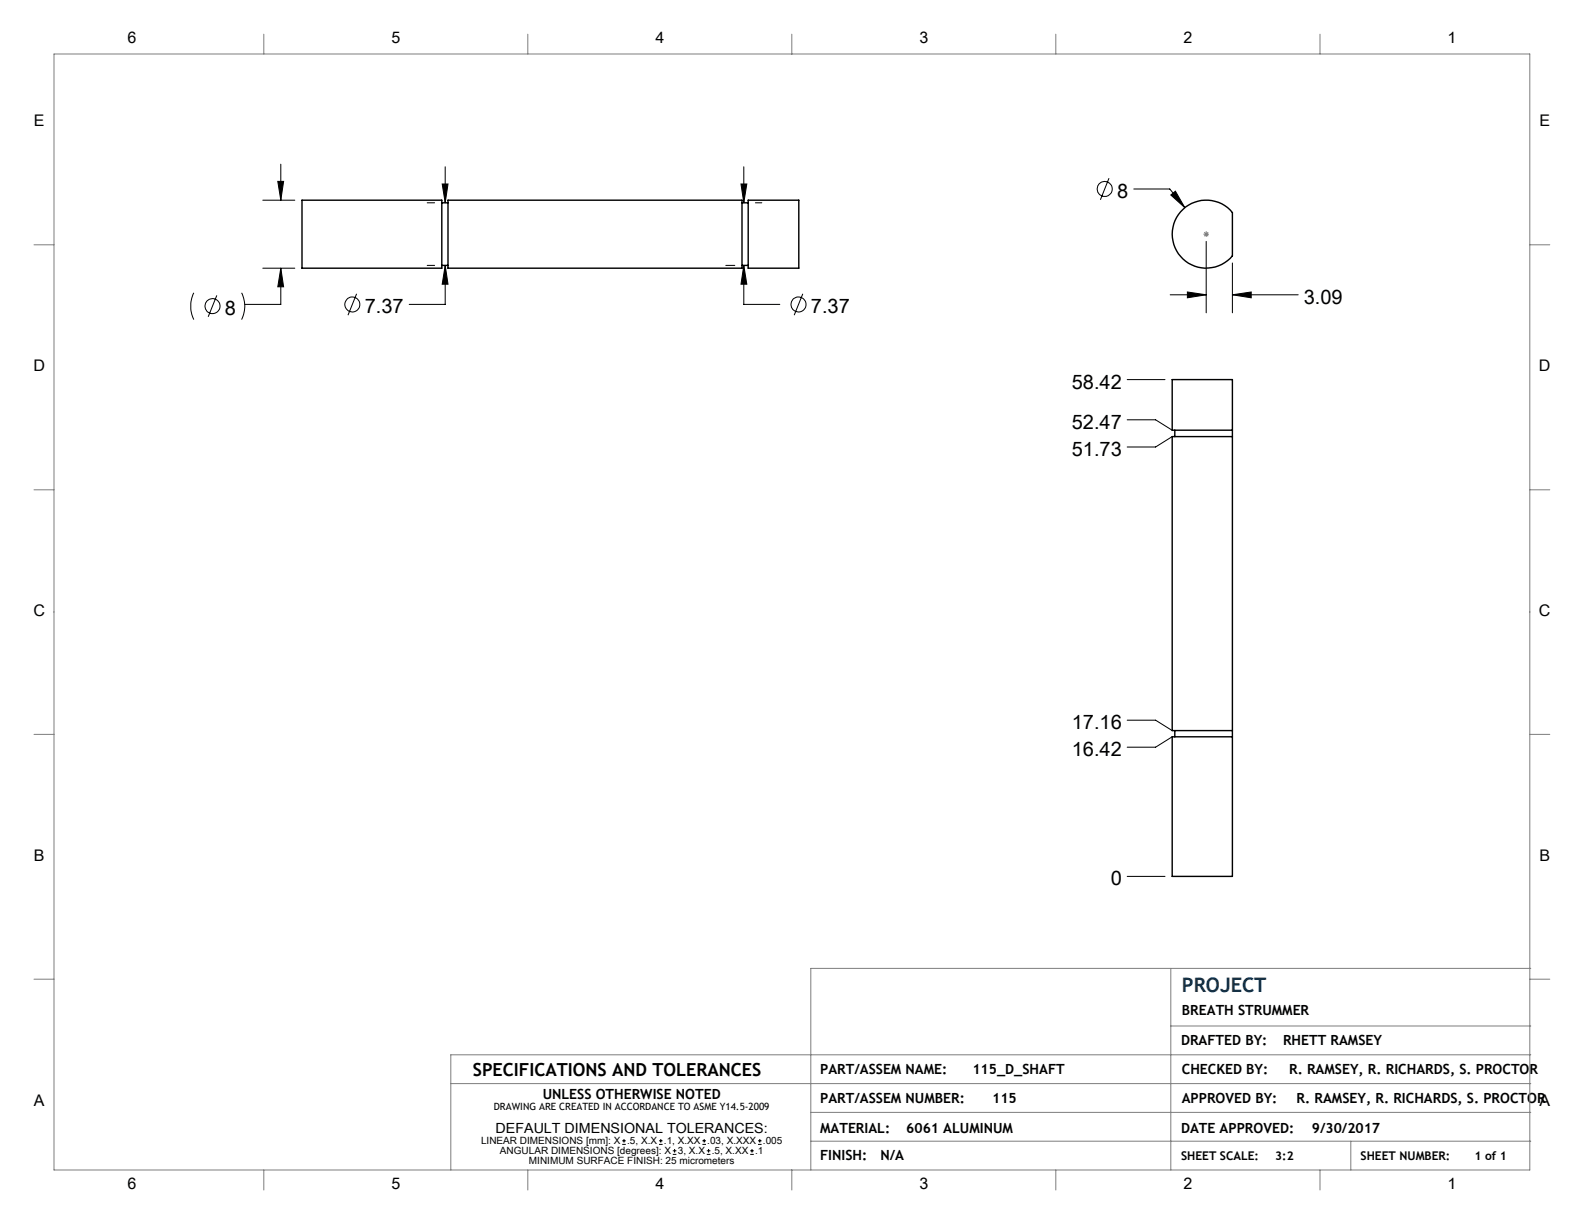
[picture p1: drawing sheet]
<svg xmlns="http://www.w3.org/2000/svg" width="279mm" height="216mm" viewBox="0 0 279 216" stroke-linecap="round" stroke-linejoin="round" font-family="sans-serif">
<g fill="none" stroke="#000" stroke-width=".18">
<path d="M46.4 35.3h5.6M49 32h1l-.5 3.3zM49.5 29v6.3M75.4 35.8h1.3M78 32.5h1l-.5 3.3zM78.5 29.4v6.4M130.7 32.5h1l-.5 3.3zM131.2 29.4v6.4M133.2 35.8h1.2M195.6 31.4l-1.5 3.8M200 33.3h6.3l2.7 3.3M206.5 34.4l.8-.7 1.7 2.9z"/>
<path d="M34.2 51.6a5.5 5.5 0 0 0 0 4.8M38.2 52.1l-1.5 3.8M42.6 51.6a5.2 5.2 0 0 1 0 4.8M46.4 47.3h5.6M49.5 47.3l.5 3.3h-1zM49.5 47.3v6.4h-6.3M62.9 51.8l-1.5 3.8M75.4 46.8h1.3M78.5 46.8l.5 3.3h-1zM78.5 46.8v6.9h-6.3M128 46.8h1.6M131.2 46.8l.5 3.3h-1z"/>
<path d="M131.2 46.8v6.9h6.3M141.6 51.8l-1.5 3.8M206.4 52h6.4M209.4 51.5l3.4 .5-3.4 .5zM212.8 42.6v12.6M217.4 52l3.3-.5v1zM217.4 46.4v8.8M217.4 52h11.6M198.8 74h5l3 1.9M198.8 67h6.7M206.8 77l-3 1.8h-5M198.8 127h5l3 1.9"/>
<path d="M206.8 130l-3 1.8h-5M198.8 154.6h6.7M109.7 201.9h.7M109.7 201.2h.7M110.1 200.9v.6M116.2 201.9h.7M116.2 201.2h.7M116.6 200.9v.6M118.7 203.6h.6M118.7 203h.6M119 202.7v.6M123.9 201.9h.6"/>
<path d="M123.9 201.2h.6M124.2 200.9v.6M124.7 203.6h.6M124.7 203h.6M125 202.7v.6M132.3 203.6h.7M132.3 203h.7M132.6 202.7v.6M133.7 201.9h.6M133.7 201.2h.6M134 200.9v.6"/>
<circle cx="194.9" cy="33.3" r="1.32"/>
<circle cx="37.5" cy="54" r="1.32"/>
<circle cx="62.1" cy="53.7" r="1.32"/>
<circle cx="140.8" cy="53.7" r="1.32"/>
</g>
<g fill="none" stroke="#808080" stroke-width=".18">
<path d="M9.5 9.5h260.3v196.9h-260.3zM46.5 6v3.5M93.1 6v3.5M139.7 6v3.6M186.2 6v3.5M232.8 6v3.5M6 43.2h3.5M212.3 41.3h1M212.4 41l.7 .7M212.8 40.8v1M213.1 41l-.7 .7M269.8 43.2h3.6"/>
<path d="M6 86.4h3.5M269.8 86.4h3.6M9.5 107.9h.1M269.8 107.9h.1M6 129.5h3.5M269.8 129.5h3.6M6 172.7h3.5M206.5 170.8v35.6M269.8 172.7h3.6M270 170.8h-127v35.6M79.5 191.1h190.5M143 196.2h127"/>
<path d="M206.5 181h63.5M270 186.1h-190.5v20.3M46.5 206.4v3.5M93.1 206.4v3.5M139.7 206.4v3.5M143 201.3h127M186.2 206.4v3.5M232.8 206.4v3.5M238.3 201.3v5.1"/>
</g>
<g fill="#000">
<path d="M206.5 34.4l2.5 2.2-1.7-2.9zM49 32h1l-.5 3.3zM49.5 47.3l.5 3.3h-1zM78 32.5h1l-.5 3.3zM78.5 46.8l.5 3.3h-1zM130.7 32.5h1l-.5 3.3zM131.2 46.8l.5 3.3h-1z"/>
<path d="M209.4 51.5l3.4 .5-3.4 .5zM217.4 52l3.3-.5v1z"/>
</g>
<path d="M53.3 35.3h24.6v12h-24.6zM77.9 35.8h1.1M79 35.3h51.9v12h-51.9zM130.9 35.8h1.1M132 35.3h8.9v12h-8.9zM208.7 36.9a5.9 5.9 0 0 1 8.7 .6v7.6a6 6 0 0 1-8.7 .6 6 6 0 0 1 0-8.8zM77.9 46.8h1.1M130.9 46.8h1.1M207.2 75.9v1.1M217.4 75.9h-10.6v-8.9h10.6v87.6h-10.6v-24.6h10.6M217.4 77h-10.6v51.9h10.6M207.2 128.9v1.1" fill="none" stroke="#000" stroke-width=".25"/>
<g font-size="3.5">
<text x="197.1" y="34.9">8</text>
<text x="230" y="53.6">3.09</text>
<text x="39.7" y="55.6">8</text>
<text x="64.4" y="55.3">7.37</text>
<text x="143" y="55.3">7.37</text>
<text x="189.1" y="68.5">58.42</text>
<text x="189.1" y="75.6">52.47</text>
<text x="189.1" y="80.4">51.73</text>
<text x="189.1" y="128.6">17.16</text>
<text x="189.1" y="133.4">16.42</text>
<text x="195.9" y="156.2">0</text>
</g>
<text font-size="3.5" fill="#003359" x="208.5" y="175">PROJECT</text>
<text font-size="3.2" x="83.4" y="189.8">SPECIFICATIONS AND TOLERANCES</text>
<g font-size="2.8">
<text x="22.5" y="7.6">6</text>
<text x="69.1" y="7.6">5</text>
<text x="115.6" y="7.6">4</text>
<text x="162.2" y="7.6">3</text>
<text x="208.8" y="7.6">2</text>
<text x="255.3" y="7.6">1</text>
<text x="6" y="22.3">E</text>
<text x="271.5" y="22.3">E</text>
<text x="5.9" y="65.5">D</text>
<text x="271.5" y="65.5">D</text>
<text x="5.9" y="108.6">C</text>
<text x="271.5" y="108.6">C</text>
<text x="6" y="151.8">B</text>
<text x="271.5" y="151.8">B</text>
<text x="6" y="195">A</text>
<text x="271.5" y="195">A</text>
<text x="22.5" y="209.7">6</text>
<text x="69.1" y="209.7">5</text>
<text x="115.6" y="209.7">4</text>
<text x="162.2" y="209.7">3</text>
<text x="208.8" y="209.7">2</text>
<text x="255.3" y="209.7">1</text>
</g>
<g font-size="2.5">
<text x="208.5" y="179.1">BREATH STRUMMER</text>
<text x="208.3" y="184.3">DRAFTED BY:</text>
<text x="226.3" y="184.3">RHETT RAMSEY</text>
<text x="144.7" y="189.4">PART/ASSEM NAME:</text>
<text x="171.5" y="189.4">115_D_SHAFT</text>
<text x="208.4" y="189.4">CHECKED BY:</text>
<text x="227.4" y="189.4">R. RAMSEY, R. RICHARDS, S. PROCTOR</text>
<text x="95.7" y="193.9">UNLESS OTHERWISE NOTED</text>
<text x="144.7" y="194.6">PART/ASSEM NUMBER:</text>
<text x="175" y="194.6">115</text>
<text x="208.4" y="194.6">APPROVED BY:</text>
<text x="228.7" y="194.6">R. RAMSEY, R. RICHARDS, S. PROCTOR</text>
<text x="87.4" y="199.9">DEFAULT DIMENSIONAL TOLERANCES:</text>
<text x="144.7" y="199.8">MATERIAL:</text>
<text x="159.9" y="199.8">6061 ALUMINUM</text>
<text x="208.3" y="199.8">DATE APPROVED:</text>
<text x="231.4" y="199.8">9/30/2017</text>
<text x="144.7" y="204.7">FINISH:</text>
<text x="155.3" y="204.7">N/A</text>
</g>
<g font-size="2.1">
<text x="208.3" y="204.6">SHEET SCALE:</text>
<text x="224.9" y="204.6">3:2</text>
<text x="240" y="204.6">SHEET NUMBER:</text>
<text x="260.1" y="204.6">1 of 1</text>
</g>
<g font-size="1.8">
<text x="87.1" y="195.8">DRAWING ARE CREATED IN ACCORDANCE TO ASME Y14.5-2009</text>
<text x="84.9" y="201.8">LINEAR DIMENSIONS [mm]: X .5, X.X .1, X.XX .03, X.XXX .005</text>
<text x="88.2" y="203.6">ANGULAR DIMENSIONS [degrees]: X 3, X.X .5, X.XX .1</text>
<text x="93.3" y="205.3">MINIMUM SURFACE FINISH: 25 micrometers</text>
</g>
</svg>
